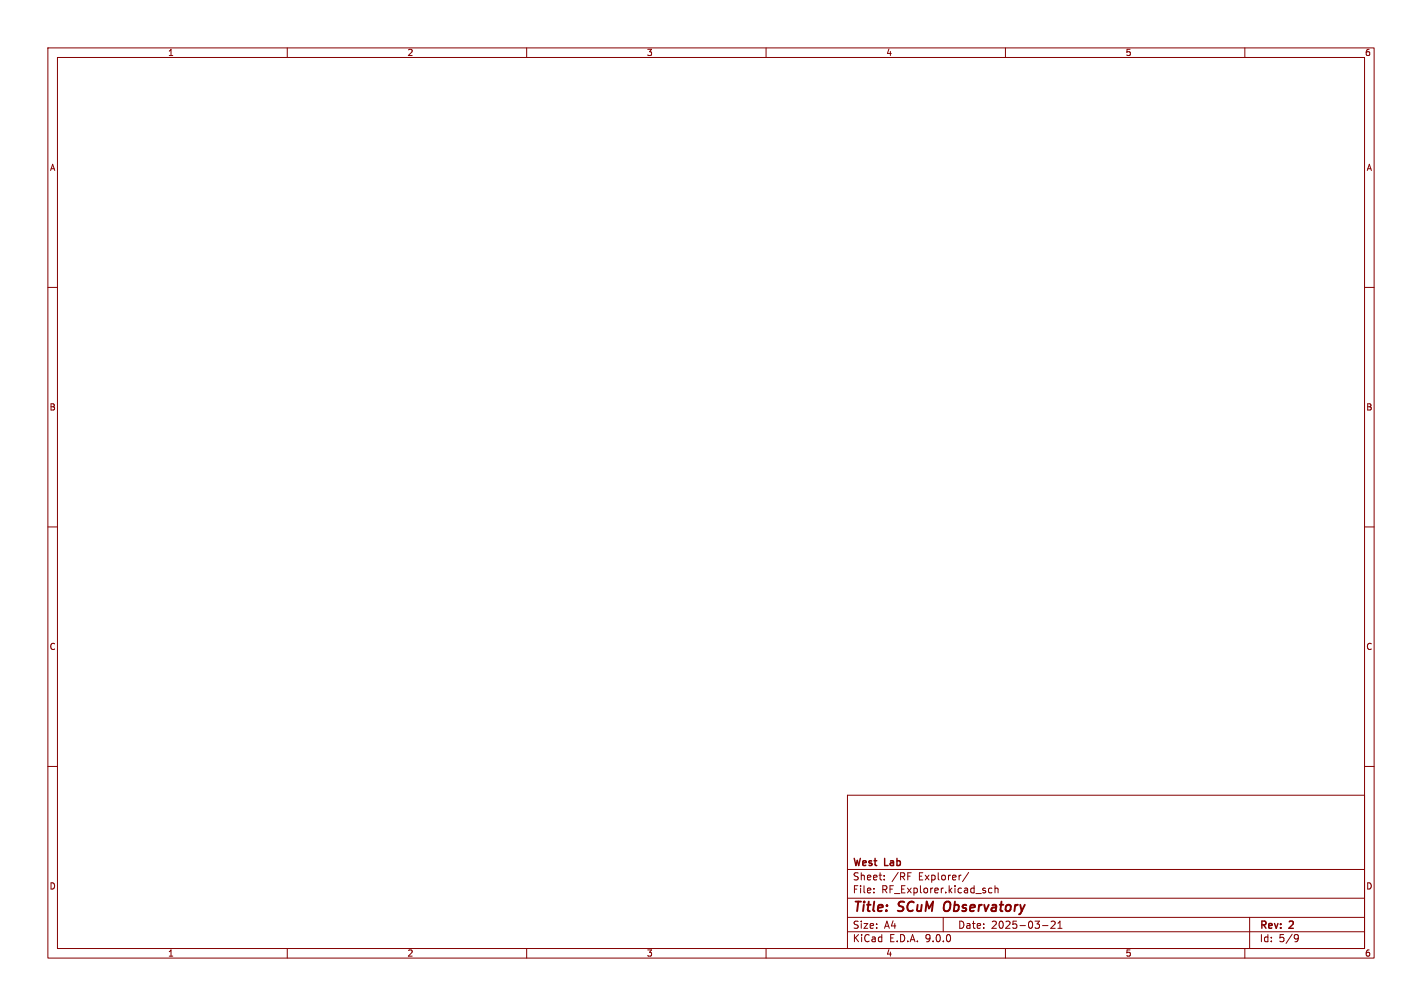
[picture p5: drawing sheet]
<svg xmlns="http://www.w3.org/2000/svg" width="297mm" height="210mm" viewBox="0 0 297 210" stroke-linecap="round" stroke-linejoin="round" font-family="sans-serif">
<g fill="none" stroke="#840000" stroke-width=".21">
<path d="M10 10h277v190h-277zM12 12h273v186h-273zM60 10v2M110 10v2M160 10v2M210 10v2M260 10v2M10 60h2M285 60h2M10 110h2M285 110h2M10 160h2"/>
<path d="M177 166h108v32h-108zM285 160h2M60 198v2M110 198v2M160 198v2M177 194.5h108M177 191.5h108M177 187.5h108M177 181.5h108M182.5 186.3v.1M182.5 185.5v.1M184.7 183.6v.1"/>
<path d="M184.7 182.8v.1M189.6 182.2h.7M197 191.5v3M202.3 182.1l-1.3 2M207.2 185.5l-.5-.1-.2 .3 .1 .6h.6M207.8 185.5l.2-.1 .4 .1 .1 .9M207.8 184.9v1.5M210 198v2M217.7 193.2h1.2M219.5 192.4l.6-.1 .3 .4-.9 1.1h.9M221 193.8h.8M221 192.7l.4-.4v1.5"/>
<path d="M260 198v2M261 191.5v6.5M270.6 195.1l.5 .1a.99 .99 0 0 1-.4 1.4h-.2M271.2 195.7l-.3 .3h-.3"/>
</g>
<path d="M197.3 188.5a1.5 1.5 0 0 0 0 1.6" fill="none" stroke="#840000" stroke-width=".4"/>
<g font-size="2.8" fill="#840000">
<text x="178" y="190.9">Title:</text>
<text x="187.7" y="190.9">SCuM</text>
<text x="198" y="190.9">Observatory</text>
</g>
<g font-size="2.1" fill="#840000">
<text x="178" y="184">Sheet:</text>
<text x="178" y="181.2">West</text>
<text x="184.8" y="181.2">Lab</text>
<text x="186.2" y="184">/RF</text>
<text x="191.9" y="184">Explorer/</text>
<text x="178" y="186.7">File:</text>
<text x="184.1" y="186.7">RF_Explorer.kicad_sch</text>
<text x="178" y="196.9">KiCad</text>
<text x="178" y="194.1">Size:</text>
<text x="184.7" y="194.1">A4</text>
<text x="185.7" y="196.9">E.D.A.</text>
<text x="193.3" y="196.9">9.0.0</text>
<text x="200" y="194.1">Date:</text>
<text x="207" y="194.1">2025-03-21</text>
<text x="263" y="194.3">Rev:</text>
<text x="263" y="196.9">Id:</text>
<text x="267.1" y="196.9">5/9</text>
<text x="269.4" y="194.3">2</text>
</g>
<g font-size="1.8" fill="#840000">
<text x="35" y="11.9">1</text>
<text x="85" y="11.9">2</text>
<text x="135" y="11.9">3</text>
<text x="185" y="11.9">4</text>
<text x="235" y="11.9">5</text>
<text x="285" y="11.9">6</text>
<text x="10.3" y="35.9">A</text>
<text x="285.3" y="35.9">A</text>
<text x="10.3" y="85.9">B</text>
<text x="285.3" y="85.9">B</text>
<text x="10.3" y="135.9">C</text>
<text x="285.3" y="135.9">C</text>
<text x="10.3" y="185.9">D</text>
<text x="285.3" y="185.9">D</text>
<text x="35" y="199.9">1</text>
<text x="85" y="199.9">2</text>
<text x="135" y="199.9">3</text>
<text x="185" y="199.9">4</text>
<text x="235" y="199.9">5</text>
<text x="285" y="199.9">6</text>
</g>
</svg>
